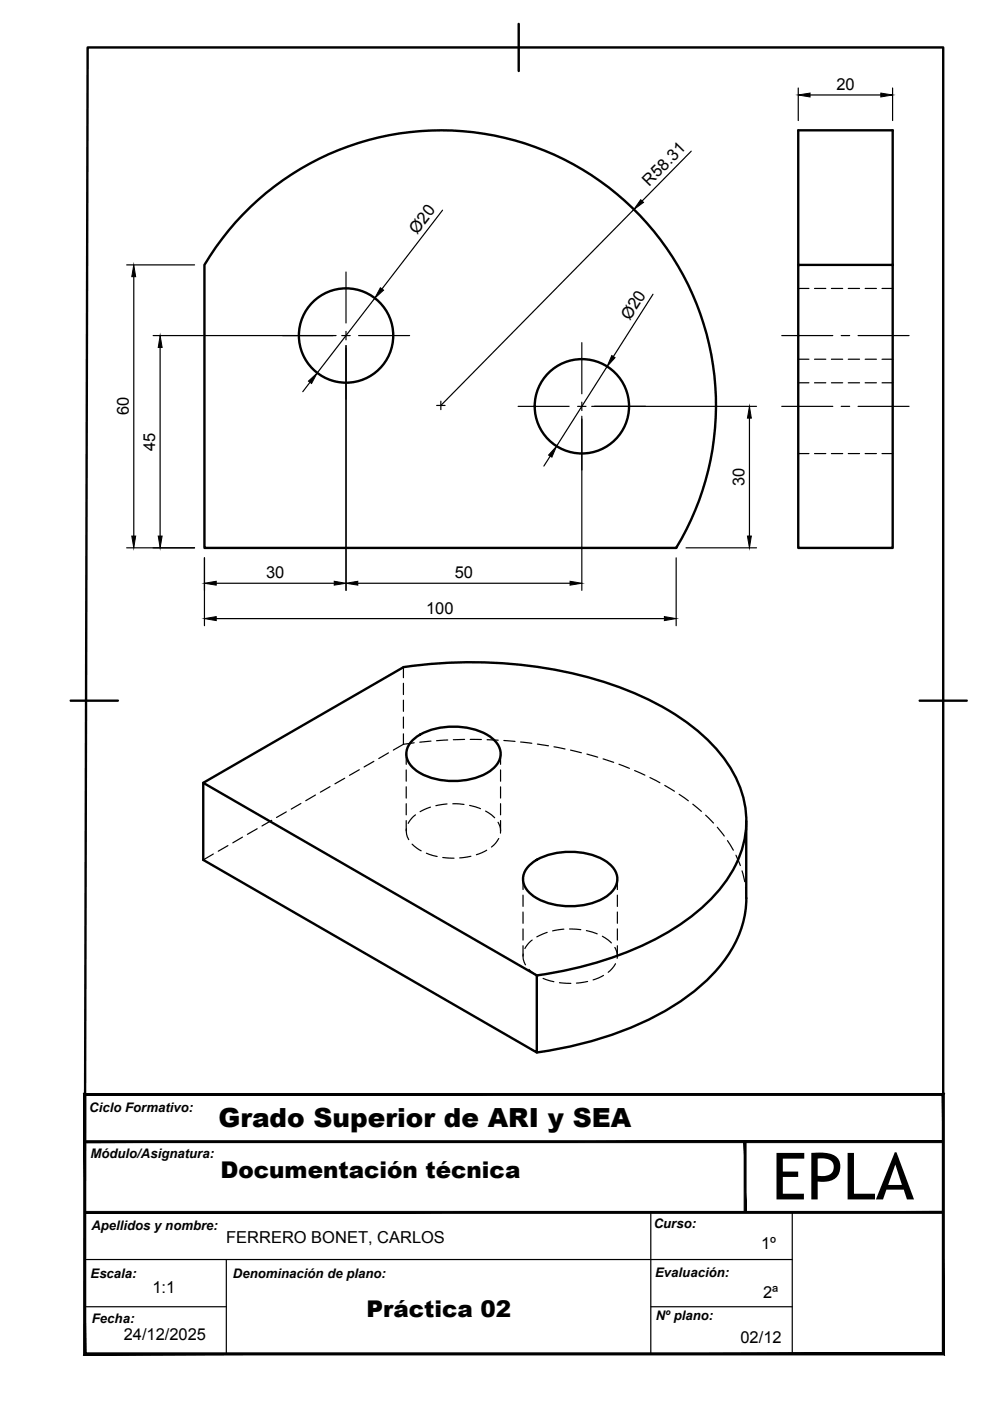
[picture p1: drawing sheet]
<svg xmlns="http://www.w3.org/2000/svg" width="210mm" height="297mm" viewBox="0 0 210 297" stroke-linecap="round" stroke-linejoin="round" font-family="sans-serif">
<!-- layer: Visible -->
<g fill="none" stroke="#000" stroke-width=".51">
<path d="M51.5 45.5a58.3 58.3 0 0 1 77.5-5.8 58.3 58.3 0 0 1 14.4 76.5h-100.1v-60a59.9 59.9 0 0 1 8.2-10.7zM169.2 56.2h20.1v60h-20.1zM169.2 56.2v-28.6h20.1v28.6M85.5 141.5l-42.4 24.5v16.3l70.7 40.8v-16.3l-70.7-40.8M85.5 141.4a94.4 94.4 0 0 1 48.5 5.3 48.3 48.3 0 0 1 18.4 12.6 21.9 21.9 0 0 1 5.4 18.8 27.9 27.9 0 0 1-10.3 15.5 65.1 65.1 0 0 1-28.2 12.3l-5.5 .9M87.3 157.1a12.9 12.9 0 0 1 10.1-3 10.7 10.7 0 0 1 8.1 3.7 3.9 3.9 0 0 1-1.3 5.5 15 15 0 0 1-16.1 0 3.9 3.9 0 0 1-.8-6.2zM158.2 174.1v16.3a23.3 23.3 0 0 1-7.1 16.2 53.7 53.7 0 0 1-22.1 13 86.3 86.3 0 0 1-15.2 3.5M112.1 183.6a12.9 12.9 0 0 1 10.1-3 10.7 10.7 0 0 1 8.1 3.8 3.9 3.9 0 0 1-1.4 5.4 15 15 0 0 1-16 0 3.9 3.9 0 0 1-.8-6.2z"/>
<circle cx="73.4" cy="71.1" r="10"/>
<circle cx="123.4" cy="86.1" r="10"/>
</g>
<!-- layer: Hidden -->
<g fill="none" stroke="#000" stroke-width=".25">
<path d="M169.2 61.2h2.3M169.2 76.2h2.3M172.7 61.2h2.4M172.7 76.2h2.4M176.3 61.2h2.4M176.3 76.2h2.4M179.9 61.2h2.3M179.9 76.2h2.3M183.4 61.2h2.4M183.4 76.2h2.4M187 61.2h2.3M187 76.2h2.3"/>
<path d="M169.2 81.2h2.3M169.2 96.2h2.3M172.7 81.2h2.4M172.7 96.2h2.4M176.3 81.2h2.4M176.3 96.2h2.4M179.9 81.2h2.3M179.9 96.2h2.3M183.4 81.2h2.4M183.4 96.2h2.4M187 81.2h2.3M187 96.2h2.3"/>
<path d="M82.4 159.6l-2.1 1.2M85.5 157.8l-2.1 1.2M85.5 141.5v2.2M85.5 144.9v2.4M85.5 148.4v2.4M85.5 152v2.4M85.5 155.6v2.2M86.1 159.8v2.3M87.8 157.5l-2.3 .3M91.4 157.1l-2.4 .3M94.9 156.9l-2.3 .1M98.5 156.8h-2.4"/>
<path d="M99.7 156.8h2.4M103.3 156.8l2.3 .1M106.1 159.8v2.3M106.8 157l2.4 .2M110.4 157.3l2.4 .3M113.9 157.8l2.4 .3M117.5 158.3l2.3 .5M121 159l2.3 .6M124.4 159.9l2.3 .6M48.3 179.3l-2 1.2M51.4 177.5l-2 1.2M54.5 175.7l-2 1.2"/>
<path d="M57.6 173.9l-2.1 1.2M60.7 172.1l-2.1 1.2M63.8 170.4l-2.1 1.1M66.9 168.6l-2.1 1.2M70 166.8l-2.1 1.2M73.1 165l-2.1 1.2M76.2 163.2l-2.1 1.2M79.3 161.4l-2.1 1.2M86.1 163.2v2.4M86.1 166.8v2.4M86.1 170.4v2.4M86.1 174v2.2"/>
<path d="M86.2 175.7l-.1 .2a3.6 3.6 0 0 0 .6 2.1M87.4 179l1.9 1.4M88.1 172.8l-.7 .5-.8 1.3M91.3 171.1l-2.2 1M94.8 170.5l-2.4 .3M96 170.4l2.4 .1M99.6 170.8l2.3 .7M103 172l1.9 1.4M105.6 174.3l.4 .9 .1 1.4M105.7 177.8l-.6 1-.9 .8M106.1 163.2v2.4M106.1 166.8v2.4"/>
<path d="M106.1 170.4v2.4M106.1 174v2.2M127.9 160.9l2.2 .7M131.2 162l2.3 .9M134.6 163.4l2.1 .9M137.8 164.9l2.1 1.1M140.9 166.5l2.1 1.3M144 168.4l1.9 1.4M146.9 170.5l1.8 1.5M149.6 172.8l1.7 1.7M152.1 175.4l1.5 1.9M154.2 178.2l1.3 2.1"/>
<path d="M45.2 181.1l-2.1 1.2M90.4 180.9l2.3 .7M93.9 181.8l2.4 .2M99.8 181.6l-2.3 .3M103.2 180.3l-2.2 .9M110.9 186.4v2.2M110.9 189.8v2.4M110.9 193.4v2.4M110.9 196.9v2.4M112.8 199.3l-.6 .6-.9 1.2M116 197.7l-2.2 .9M119.5 197l-2.3 .4"/>
<path d="M120.8 197l2.3 .1M124.3 197.3l2.3 .7M127.7 198.5l1.9 1.4M130.9 186.4v2.2M130.9 189.8v2.4M130.9 193.4v2.4M130.9 196.9v2.4M156 181.3l1 2.2M157.3 184.6l.6 2.4M158.1 188.1l.1 2.3M110.9 200.5v2.2M110.9 202.3v.1a3.2 3.2 0 0 0 .5 2.2"/>
<path d="M112.1 205.5l1 .8 1 .6M115.1 207.4l2.3 .7M118.6 208.4l2.4 .1M124.6 208.1l-2.4 .3M128 206.8l-2.2 1M130.4 200.9l.3 .8 .2 1.5M130.5 204.3l-.7 1-.9 .8M130.9 200.5v2.2"/>
</g>
<path d="M138 257.1v29.9M168 257.1v29.9M18 277.1h30M18 267h150M48 267v20M138 277.1h30" fill="none" stroke="#000" stroke-width=".25"/>
<g fill="#000" stroke="#000" stroke-width=".21">
<path d="M17.8 231.8l.4 .4 182-.4zM18.2 232.2l182-.4-.4 .4zM200.2 231.8l-.4 .4 .4 55.1zM199.8 232.2l.4 55.1-.4-.4zM17.8 287.3h182.4l-.4-.4zM17.8 287.3l.4-.4h181.6zM17.8 231.8v55.5l.4-.4zM17.8 231.8l.4 .4v54.7z"/>
<path d="M157.8 242l.4 15.1v-15.1zM157.8 242l.4 15.1h-.4z"/>
<path d="M18 257.2h182v-.4zM18 256.8h182l-182 .4z"/>
<path d="M18 242.3h182v-.4zM18 241.9h182l-182 .4z"/>
</g>
<!-- layer: BORDER -->
<path d="M110 5.1v10M15 148.6h10M195 148.6h10M17.9 287l.7-276.9h181.4v276.9h-181.4" fill="none" stroke="#000" stroke-width=".51"/>
<!-- layer: Smart Centers -->
<g fill="none" stroke="#000" stroke-width=".25">
<path d="M73.4 57.7v10.8M59.9 71.1h10.8M72.5 71.1h1.8M73.4 70.3v1.8M73.4 73.8v10.9M76 71.1h10.8M123.4 72.7v10.8M165.8 71.1h10.8M178.4 71.1h1.7M181.9 71.1h10.8M92.6 86h1.8M93.5 85.1v1.8"/>
<path d="M109.9 86.2h10.8M122.5 86.2h1.7M123.4 85.3v1.7M123.4 88.8v10.9M126 86.2h10.9M165.8 86.2h10.8M178.4 86.2h1.7M181.9 86.2h10.8"/>
</g>
<!-- layer: FD_Dimensions -->
<g fill="none" stroke="#000" stroke-width=".25">
<path d="M169.2 18.7v6.9M189.3 18.7v6.9M146.6 32.1l-10.5 10.5M171.7 20.1h15.1M26.9 56.2h14.4M28.4 58.7v55M93.8 44.6l-12.8 16.7M134.4 44.4l-40.9 41.6M32.5 71.1h38.7M34 73.7v40M73.4 73.3v51.9M79.5 63.2l-12.3 15.9"/>
<path d="M128.7 77.7l-10.7 16.9M138.5 62.4l-8.5 13.2M65.7 81.1l-1.5 1.9M116.6 96.7l-1.3 2.1M123.4 88.3v36.9M125.5 86.2h34.9M158.9 88.7v25M26.9 116.1h14.4M43.3 118.3v14.4M143.4 118.3v14.4M145.5 116.1h14.9M45.8 123.7h25.1"/>
<path d="M45.8 131.2h95.1M75.9 123.7h45"/>
</g>
<g fill="#000" stroke="#000" stroke-width=".21">
<path d="M169.2 20.1l2.5-.4v.9zM186.8 19.7l2.5 .4-2.5 .5zM28.4 56.2l.4 2.5h-.9zM135.8 42.3l.6 .6-2 1.5zM34 71.1l.4 2.6h-.9zM80.6 61l.7 .5-1.8 1.7zM129.7 75.4l.7 .4-1.7 1.9zM65.4 80.8l1.8-1.7-1.1 2.2zM118 94.6l-1 2.3-.7-.4zM158.9 86.2l.4 2.5h-.8zM27.9 113.7h.9l-.4 2.4zM33.5 113.7h.9l-.4 2.4z"/>
<path d="M158.5 113.7h.8l-.4 2.4zM43.3 123.7l2.5-.5v.9zM43.3 131.2l2.5-.5v.9zM70.9 123.2l2.5 .5-2.5 .4zM73.4 123.7l2.5-.5v.9zM120.9 123.2l2.5 .5-2.5 .4zM140.9 130.7l2.5 .5-2.5 .4z"/>
</g>
<text font-size="13.8" x="163.6" y="254.3">EPLA</text>
<text font-size="5.6" x="46.3" y="238.9">Grado Superior de ARI y SEA</text>
<g font-size="4.9">
<text x="46.8" y="249.8">Documentación técnica</text>
<text x="77.7" y="279.3">Práctica 02</text>
</g>
<g font-size="3.5">
<text x="177.3" y="19.1">20</text>
<text x="137.7" y="39.6" transform="rotate(-45 137.7 39.6)">R58.31</text>
<text x="88.4" y="49.8" transform="rotate(-52 88.4 49.8)">Ø20</text>
<text x="133.5" y="68.1" transform="rotate(-58 133.5 68.1)">Ø20</text>
<text x="27.3" y="88.1" transform="rotate(-90 27.3 88.1)">60</text>
<text x="32.9" y="95.6" transform="rotate(-90 32.9 95.6)">45</text>
<text x="157.8" y="103.1" transform="rotate(-90 157.8 103.1)">30</text>
<text x="56.4" y="122.6">30</text>
<text x="96.4" y="122.6">50</text>
<text x="90.3" y="130.1">100</text>
<text x="48" y="263.6">FERRERO BONET, CARLOS</text>
<text x="161.4" y="264.8">1º</text>
<text x="32.3" y="274.2">1:1</text>
<text x="161.8" y="275.2">2ª</text>
<text x="26.2" y="284.1">24/12/2025</text>
<text x="157" y="284.8">02/12</text>
</g>
<g font-size="2.8">
<text x="18.9" y="235.7">Ciclo Formativo:</text>
<text x="19.2" y="245.5">Módulo/Asignatura:</text>
<text x="19.4" y="260.7">Apellidos y nombre:</text>
<text x="138.6" y="260.4">Curso:</text>
<text x="19.2" y="270.9">Escala:</text>
<text x="49.4" y="270.9">Denominación de plano:</text>
<text x="138.9" y="270.7">Evaluación:</text>
<text x="19.5" y="280.6">Fecha:</text>
<text x="139" y="279.9">Nº plano:</text>
</g>
</svg>
